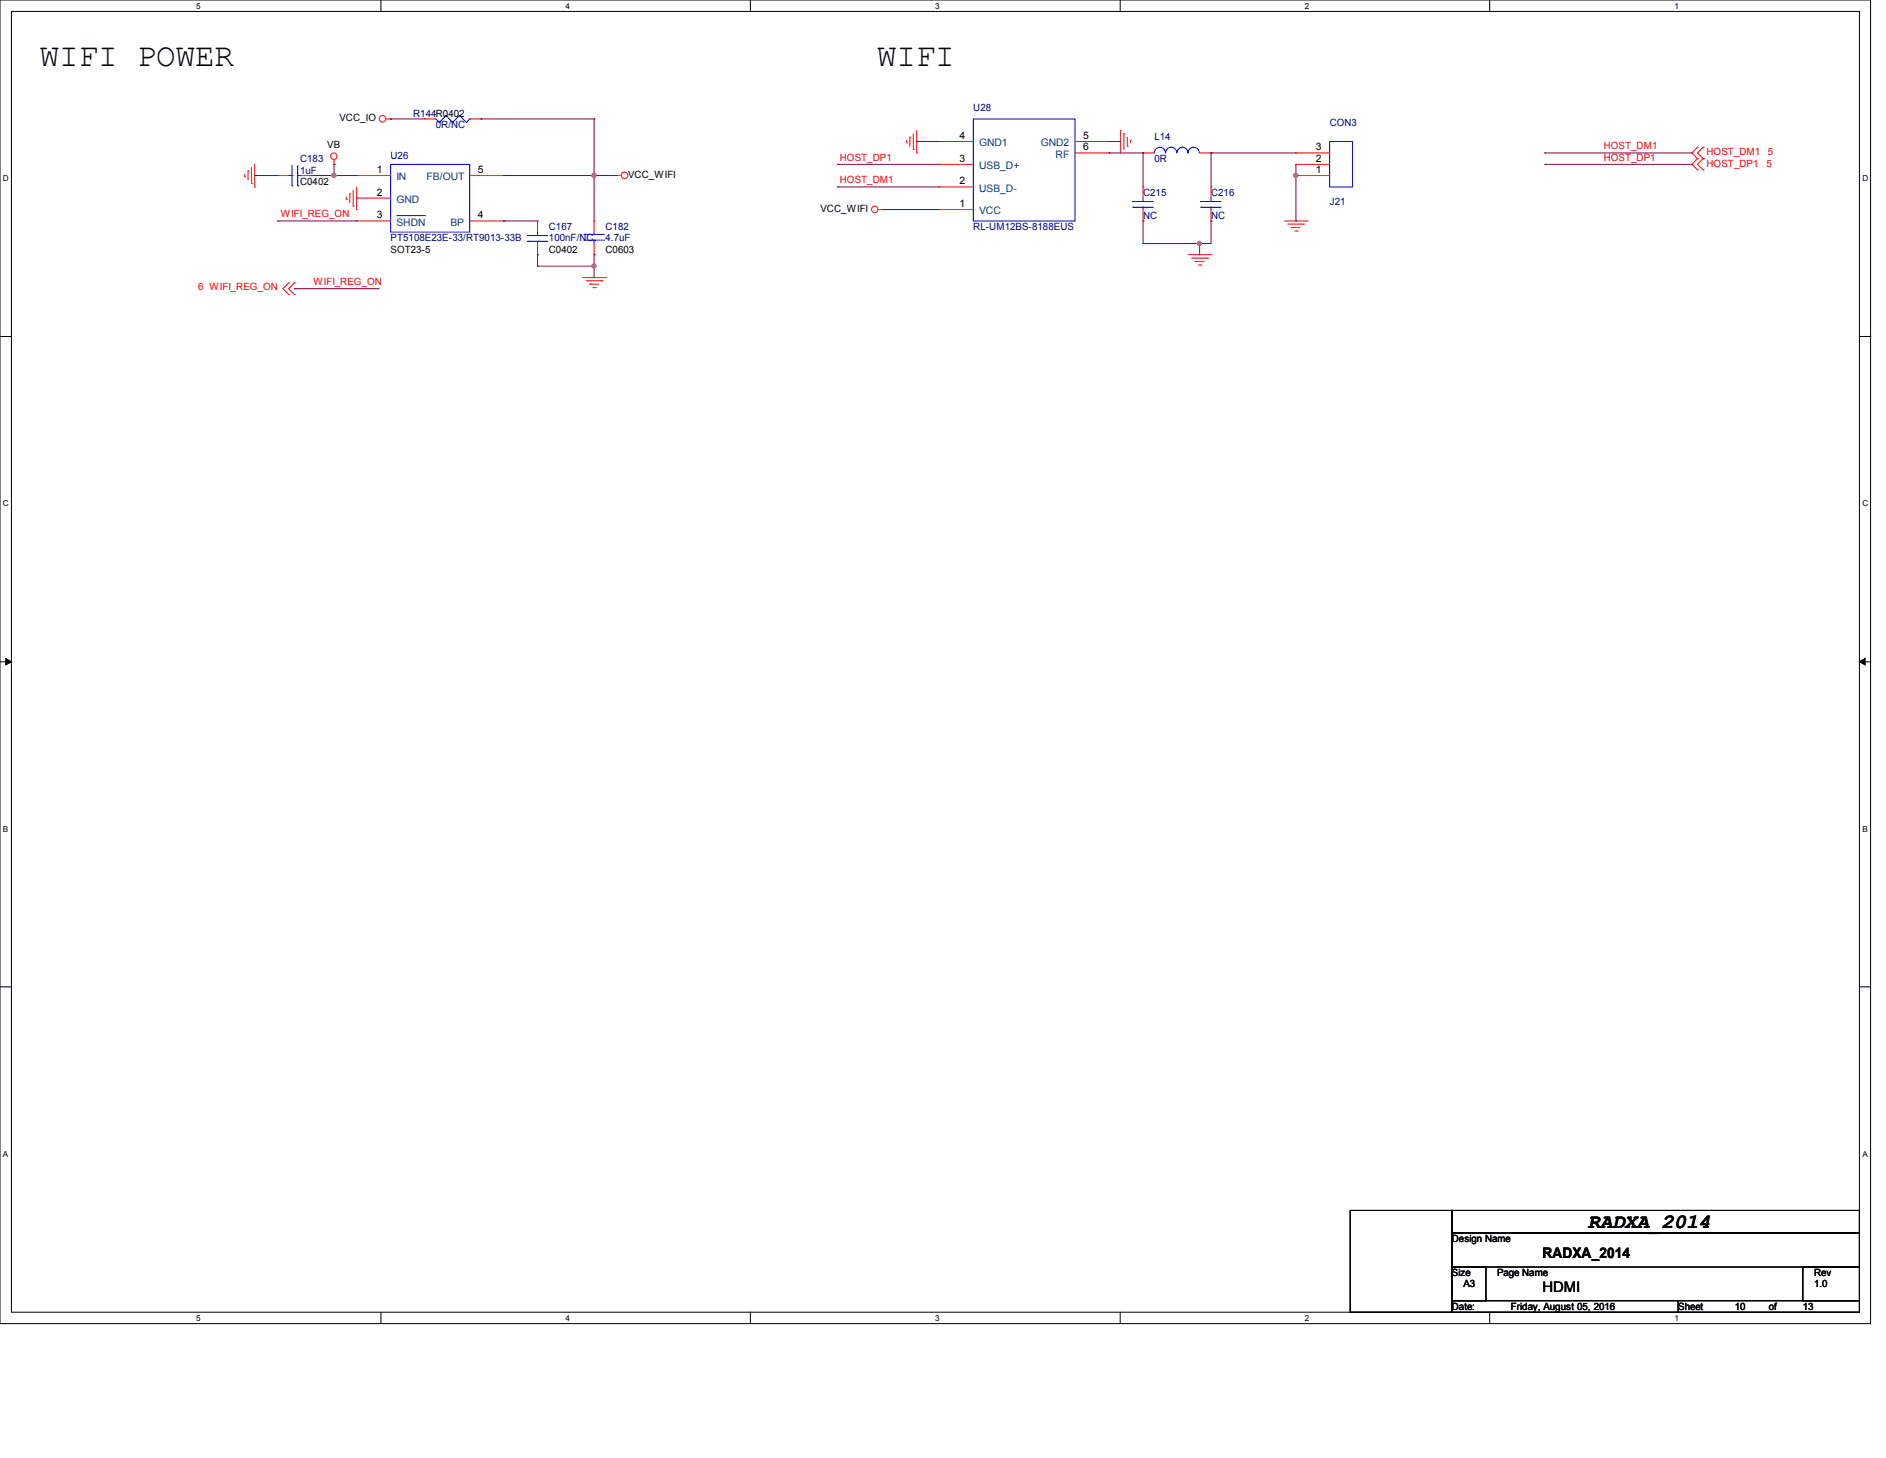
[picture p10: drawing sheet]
<svg xmlns="http://www.w3.org/2000/svg" width="279mm" height="216mm" viewBox="0 0 279 216" stroke-linecap="round" stroke-linejoin="round" font-family="sans-serif">
<path d="M0 0h277.1v196h-277.1zM1.7 1.7h273.8v192.6h-273.8z" fill="none" stroke="#000" stroke-width=".15"/>
<g fill="#fff">
<path d="M29 .2h.7v1.3h-.7z"/>
<path d="M29 194.5h.7v1.3h-.7z"/>
</g>
<path d="M56.4 0v1.7M56.4 194.3v1.7" fill="none" stroke="#000" stroke-width=".15"/>
<g fill="#fff">
<path d="M83.8 .2h.6v1.3h-.6z"/>
<path d="M83.8 194.5h.6v1.3h-.6z"/>
</g>
<path d="M111.2 0v1.7M111.2 194.3v1.7" fill="none" stroke="#000" stroke-width=".15"/>
<g fill="#fff">
<path d="M138.5 .2h.6v1.3h-.6z"/>
<path d="M138.5 194.5h.6v1.3h-.6z"/>
</g>
<path d="M165.9 0v1.7M165.9 194.3v1.7" fill="none" stroke="#000" stroke-width=".15"/>
<g fill="#fff">
<path d="M193.3 .2h.6v1.3h-.6z"/>
<path d="M193.3 194.5h.6v1.3h-.6z"/>
</g>
<path d="M220.7 0v1.7M220.7 194.3v1.7" fill="none" stroke="#000" stroke-width=".15"/>
<g fill="#fff">
<path d="M248 .2h.7v1.3h-.7z"/>
<path d="M248 194.5h.7v1.3h-.7z"/>
<path d="M.4 25.7h.8v1.4h-.8z"/>
<path d="M275.9 25.7h.8v1.4h-.8z"/>
<path d="M.4 73.9h.8v1.3h-.8z"/>
<path d="M275.9 73.9h.8v1.3h-.8z"/>
</g>
<path d="M0 49.8h1.7M275.5 49.8h1.7" fill="none" stroke="#000" stroke-width=".15"/>
<g fill="#fff">
<path d="M.4 122h.8v1.4h-.8z"/>
<path d="M275.9 122h.7v1.4h-.7z"/>
</g>
<path d="M0 98h1.7M275.5 98h1.7" fill="none" stroke="#000" stroke-width=".15"/>
<path d="M.8 97.5l.9 .5-.9 .5zM275.5 98l.8-.5v1z" fill="#000" stroke="#000" stroke-width=".15"/>
<g fill="#fff">
<path d="M.4 170.2h.8v1.3h-.8z"/>
<path d="M275.9 170.2h.7v1.3h-.7z"/>
</g>
<path d="M0 146.1h1.7M275.5 146.1h1.7M200 179.2h15.1v15.1h-15.1zM215.1 179.2h60.4v3.4h-60.4zM215.1 182.6h60.4v5h-60.4zM215.1 187.6h5v5h-5zM215.1 192.6h33.5v1.7h-33.5zM248.6 192.6h26.9v1.7h-26.9zM267.1 187.6h8.4v5h-8.4z" fill="none" stroke="#000" stroke-width=".15"/>
<g fill="none" stroke="#f00" stroke-width=".15">
<path d="M57.2 17.6h.7M57.9 17.6h.1M62.9 17.6h.1M62.9 17.6h1.7M69.6 17.6h1.6M71.2 17.6h.1M135.3 19.8v2.3M135.8 19.3v3.3M166 19.3h.1M166 19.3v3.3M166.5 19.8h.1M166.5 19.8v2.3"/>
<path d="M36.2 26.2h.1M36.2 25.8v.4M36.7 25.3h.1M36.7 25.3v1.4M37.3 27.2h.1M37.3 24.8v2.4M37.7 27.7h.1M37.7 24.3v3.4M41.1 26h.1M41.1 26h1.7M44.4 26h1.7M46.1 26h.1"/>
<path d="M49.5 24.3h.1M49.5 23.7v.6M51.3 29.5h.1M51.3 29.2v.3M51.8 28.7h.1M51.8 28.7v1.3M52.3 30.5h.1M52.3 28.2v2.3M52.8 31h.1M52.8 26h.1M52.8 29.3h.1M52.8 32.7h.1"/>
<path d="M52.8 27.7v3.3M52.8 26h5.1M52.8 32.7h5.1M52.8 29.3h5.1M69.6 26h5M69.6 32.7h5M74.6 32.7h.1M74.6 26h.1M79.6 37.7h.1M79.6 32.7h.1M79.6 32.7v1.7M79.6 36.1v1.6"/>
<path d="M88 32.7h.1M88 37.7h.1M88 32.7v1.7M88 36.1v1.6M91.4 26h.1M91.4 26h.6M130.1 31h.7M130.8 31h.1M134.3 21.1h.1M134.3 20.8v.3M134.8 20.3h.1M134.8 20.3v1.3"/>
<path d="M135.3 22.1h.1M135.8 22.6h.1M139.1 21h.1M139.1 24.3h.1M139.1 27.7h.1M139.1 31h.1M139.1 31h5.1M139.1 24.3h5.1M139.1 21h5.1M139.1 27.7h5.1M159.3 22.6h5M159.3 21h5"/>
<path d="M164.3 22.6h.1M164.3 21h.1M167 21.6h.1M167 20.3v1.3M167.5 20.8h.1M167.5 20.8v.3M169.3 22.6h.1M169.3 32.7h.1M169.3 27.7h.1M169.3 22.6h1.7M169.3 27.7v1.6M169.3 31v1.7"/>
<path d="M176 37.7h3.4M176.5 38.2h2.4M177 38.7h.1M177 38.7h1.4M177.5 39.2h.4M177.7 22.6h1.7M177.9 39.2h.1M178.9 38.2h.1M179.4 37.7h.1M179.4 22.6h.1M179.4 32.7h.1M179.4 27.7h.1"/>
<path d="M179.4 27.7v1.6M179.4 31v1.7M190.3 32.7h3.3M190.8 33.2h2.3M191.3 33.7h.1M191.3 33.7h1.3M191.8 34.2h.4M192 26h.1M192 24.3h.1M192 22.6h.1M192 26h5M192 22.6h5"/>
<path d="M192 24.3h5M192.2 34.2h.1M193.1 33.2h.1M193.6 32.7h.1M251.5 25.1h.1M251.5 23.5h.1M251.5 21.8h.1M251.5 23.5l-.8 .8 .8 .8M251.5 21.8l-.8 .8 .8 .9M252.3 23.5h.1M252.3 25.1h.1M252.3 21.8h.1"/>
<path d="M252.3 23.5l-.8 .8 .8 .8M252.3 21.8l-.8 .8 .8 .9M42.8 41.9h.1M42.8 43.6h.1M42.8 41.9l-.9 .9 .9 .8M43.6 41.9h.1M43.6 43.6h.1M43.6 41.9l-.8 .9 .8 .8M86.4 41.1h3.3M86.9 41.6h2.3M87.4 42.1h.1M87.4 42.1h1.3"/>
<path d="M87.8 42.6h.4M88.2 42.6h.1M89.2 41.6h.1M89.7 41.1h.1"/>
<circle cx="56.7" cy="17.6" r=".49"/>
<circle cx="49.4" cy="23.1" r=".48"/>
<circle cx="92.5" cy="26" r=".49"/>
<circle cx="129.6" cy="31" r=".48"/>
</g>
<g fill="none" stroke="#00f" stroke-width=".15">
<path d="M64.6 17.6l.5 .5M65.1 18.1h.1M66.1 17.1h.1M66.1 17.1l-1 1M66.1 17.1l1 1M67.1 18.1h.1M68.1 17.1h.1M68.1 17.1l-1 1M68.1 17.1l1 1M69.1 18.1h.1M69.6 17.6h.1M69.6 17.6l-.5 .5"/>
<path d="M144.2 17.6h15.1v15.1h-15.1zM42.8 26h.5M43.3 27.5h.1M43.3 26h.1M43.3 24.5v3M44.1 26h.1M44.1 27.5h.1M44.1 26h.3M44.1 24.5v3M57.9 24.3h11.7v10.1h-11.7zM78.1 34.9h.1M78.1 35.7h.1"/>
<path d="M78.1 34.9h3.1M78.1 35.7h3.1M79.6 35.7h.1M79.6 34.9h.1M79.6 34.4v.5M79.6 35.7v.4M86.5 35.6h.1M86.5 34.7h.1M86.5 35.6h3M86.5 34.7h3M88 34.7h.1M88 35.6h.1"/>
<path d="M88 34.4v.3M88 35.6v.5M167.8 29.8h.1M167.8 30.7h.1M167.8 29.8h3.1M167.8 30.7h3.1M169.3 30.7h.1M169.3 29.8h.1M169.3 29.3v.5M169.3 30.7v.3M171 22.6a.81 .81 0 0 1 .8-.8 .81 .81 0 0 1 .8 .8M172.7 22.6a.83 .83 0 0 1 .8-.8 .83 .83 0 0 1 .8 .8"/>
<path d="M174.4 22.6a.81 .81 0 0 1 .8-.8 .81 .81 0 0 1 .8 .8M176 22.6a.83 .83 0 0 1 .8-.8 .83 .83 0 0 1 .9 .8M177.9 29.8h.1M177.9 30.7h.1M177.9 29.8h3M177.9 30.7h3M179.4 30.7h.1M179.4 29.8h.1M179.4 29.3v.5M179.4 30.7v.3M197 21h3.4v6.7h-3.4z"/>
</g>
<path d="M58.7 31.9h4.3M63 31.9h.1" fill="none" stroke="#004080" stroke-width=".15"/>
<g fill="none" stroke="#800040" stroke-width=".15">
<path d="M57.9 17.6h.1M57.9 17.6h5M71.2 17.6h.1M71.2 17.6h16.8M88 17.6h.1M88 17.6v15.1M37.7 26h.1M37.7 26h3.4M41.1 32.7h.1M41.1 32.7h11.7M46.1 26h.1M46.1 26h6.7"/>
<path d="M49.5 24.3h.1M49.5 26h.1M49.5 24.3v1.7M74.6 32.7h.1M74.6 26h.1M74.6 32.7h5M74.6 26h16.8M79.6 37.7h.1M79.6 39.4h.1M79.6 37.7v1.7M79.6 39.4h8.4M88 39.4h.1"/>
<path d="M88 26h.1M88 37.7h.1M88 37.7v3.4M124.1 27.7h.1M124.1 24.3h.1M124.1 27.7h15M124.1 24.3h15M130.8 31h.1M130.8 31h8.3M135.8 21h.1M135.8 21h3.3M164.3 22.6h.1"/>
<path d="M164.3 21h.1M164.3 22.6h5M164.3 21h1.7M169.3 32.7h.1M169.3 22.6h.1M169.3 36.1h.1M169.3 22.6v5.1M169.3 32.7v3.4M177.7 36.1h.1M177.7 36.1v1.6M179.4 22.6h.1M179.4 32.7h.1"/>
<path d="M179.4 22.6h12.6M179.4 32.7v3.4h-10.1M179.4 22.6v5.1M192 26h.1M192 32.7h.1M192 24.3v8.4M228.9 22.6h.1M228.9 24.3h.1M228.9 24.3h21.8M228.9 22.6h21.8M43.6 42.8h.1M43.6 42.8h12.6"/>
</g>
<g fill="#f0f" stroke="#f0f" stroke-width=".15">
<circle cx="49.5" cy="26" r=".32"/>
<circle cx="88" cy="26" r=".32"/>
<circle cx="88" cy="39.4" r=".32"/>
<circle cx="177.7" cy="36" r=".32"/>
<circle cx="192" cy="26" r=".32"/>
</g>
<g font-size="4.8">
<text x="5.9" y="9.7">WIFI POWER</text>
<text x="129.9" y="9.7">WIFI</text>
</g>
<text font-size="3" x="235.2" y="181.8">RADXA_2014</text>
<g font-size="2.2">
<text x="228.5" y="186.3">RADXA_2014</text>
<text x="228.5" y="191.3">HDMI</text>
</g>
<g font-size="1.5">
<text x="50.3" y="17.9">VCC_IO</text>
<text x="48.5" y="22">VB</text>
<text x="142.2" y="20.6">4</text>
<text x="142.2" y="24">3</text>
<text x="160.5" y="22.3">6</text>
<text x="160.5" y="20.6">5</text>
<text x="195" y="24">2</text>
<text x="195" y="22.3">3</text>
<text x="44.5" y="27.3">C0402</text>
<text x="55.8" y="25.6">1</text>
<text x="55.8" y="29">2</text>
<text x="70.8" y="25.6">5</text>
<text x="93.1" y="26.3">VCC_WIFI</text>
<text x="142.2" y="27.3">2</text>
<text x="195" y="25.6">1</text>
<text x="55.8" y="32.3">3</text>
<text x="70.8" y="32.3">4</text>
<text x="121.5" y="31.4">VCC_WIFI</text>
<text x="142.2" y="30.6">1</text>
<text x="57.9" y="37.4">SOT23-5</text>
<text x="81.3" y="37.4">C0402</text>
<text x="89.7" y="37.4">C0603</text>
<text x="215.1" y="183.9">Design Name</text>
<text x="215.1" y="189">Size</text>
<text x="216.8" y="190.6">A3</text>
<text x="221.8" y="189">Page Name</text>
<text x="268.7" y="189">Rev</text>
<text x="268.7" y="190.6">1.0</text>
<text x="215.1" y="194">Date:</text>
<text x="223.8" y="194">Friday, August 05, 2016</text>
<text x="248.6" y="194">Sheet</text>
<text x="257" y="194">10</text>
<text x="262.1" y="194">of</text>
<text x="267.1" y="194">13</text>
</g>
<g font-size="1.5" fill="#000080">
<text x="61.2" y="17.3">R144R0402</text>
<text x="144.2" y="16.5">U28</text>
<text x="57.9" y="23.5">U26</text>
<text x="64.6" y="19">0R/NC</text>
<text x="171" y="20.7">L14</text>
<text x="197" y="18.6">CON3</text>
<text x="44.5" y="24">C183</text>
<text x="44.5" y="25.7">1uF</text>
<text x="169.3" y="29">C215</text>
<text x="171" y="24">0R</text>
<text x="179.4" y="29">C216</text>
<text x="57.9" y="35.7">PT5108E23E-33/RT9013-33B</text>
<text x="81.3" y="34.1">C167</text>
<text x="81.3" y="35.7">100nF/NC</text>
<text x="89.7" y="34.1">C182</text>
<text x="89.7" y="35.7">4.7uF</text>
<text x="144.2" y="34.1">RL-UM12BS-8188EUS</text>
<text x="169.3" y="32.4">NC</text>
<text x="179.4" y="32.4">NC</text>
<text x="197" y="30.4">J21</text>
</g>
<g font-size="1.5" fill="#f00">
<text x="124.4" y="23.8">HOST_DP1</text>
<text x="237.6" y="22.1">HOST_DM1</text>
<text x="237.6" y="23.8">HOST_DP1</text>
<text x="252.8" y="23">HOST_DM1</text>
<text x="261.9" y="23">5</text>
<text x="124.4" y="27.1">HOST_DM1</text>
<text x="252.8" y="24.7">HOST_DP1</text>
<text x="261.7" y="24.7">5</text>
<text x="41.6" y="32.2">WIFI_REG_ON</text>
<text x="29.3" y="42.9">6 WIFI_REG_ON</text>
<text x="46.4" y="42.2">WIFI_REG_ON</text>
</g>
<g font-size="1.5" fill="#004080">
<text x="145" y="21.7">GND1</text>
<text x="154.2" y="21.7">GND2</text>
<text x="156.4" y="23.4">RF</text>
<text x="58.7" y="26.7">IN</text>
<text x="63.2" y="26.7">FB/OUT</text>
<text x="145" y="25.1">USB_D+</text>
<text x="145" y="28.4">USB_D-</text>
<text x="58.7" y="30.1">GND</text>
<text x="58.7" y="33.4">SHDN</text>
<text x="66.7" y="33.4">BP</text>
<text x="145" y="31.8">VCC</text>
</g>
<g font-size="1.2">
<text x="29" y="1.3">5</text>
<text x="83.8" y="1.3">4</text>
<text x="138.5" y="1.3">3</text>
<text x="193.3" y="1.3">2</text>
<text x="248" y="1.3">1</text>
<text x=".4" y="26.9">D</text>
<text x="275.9" y="26.9">D</text>
<text x=".4" y="75">C</text>
<text x="275.9" y="75">C</text>
<text x=".4" y="123.2">B</text>
<text x="275.9" y="123.2">B</text>
<text x=".4" y="171.3">A</text>
<text x="275.9" y="171.3">A</text>
<text x="29" y="195.6">5</text>
<text x="83.8" y="195.6">4</text>
<text x="138.5" y="195.6">3</text>
<text x="193.3" y="195.6">2</text>
<text x="248" y="195.6">1</text>
</g>
</svg>
